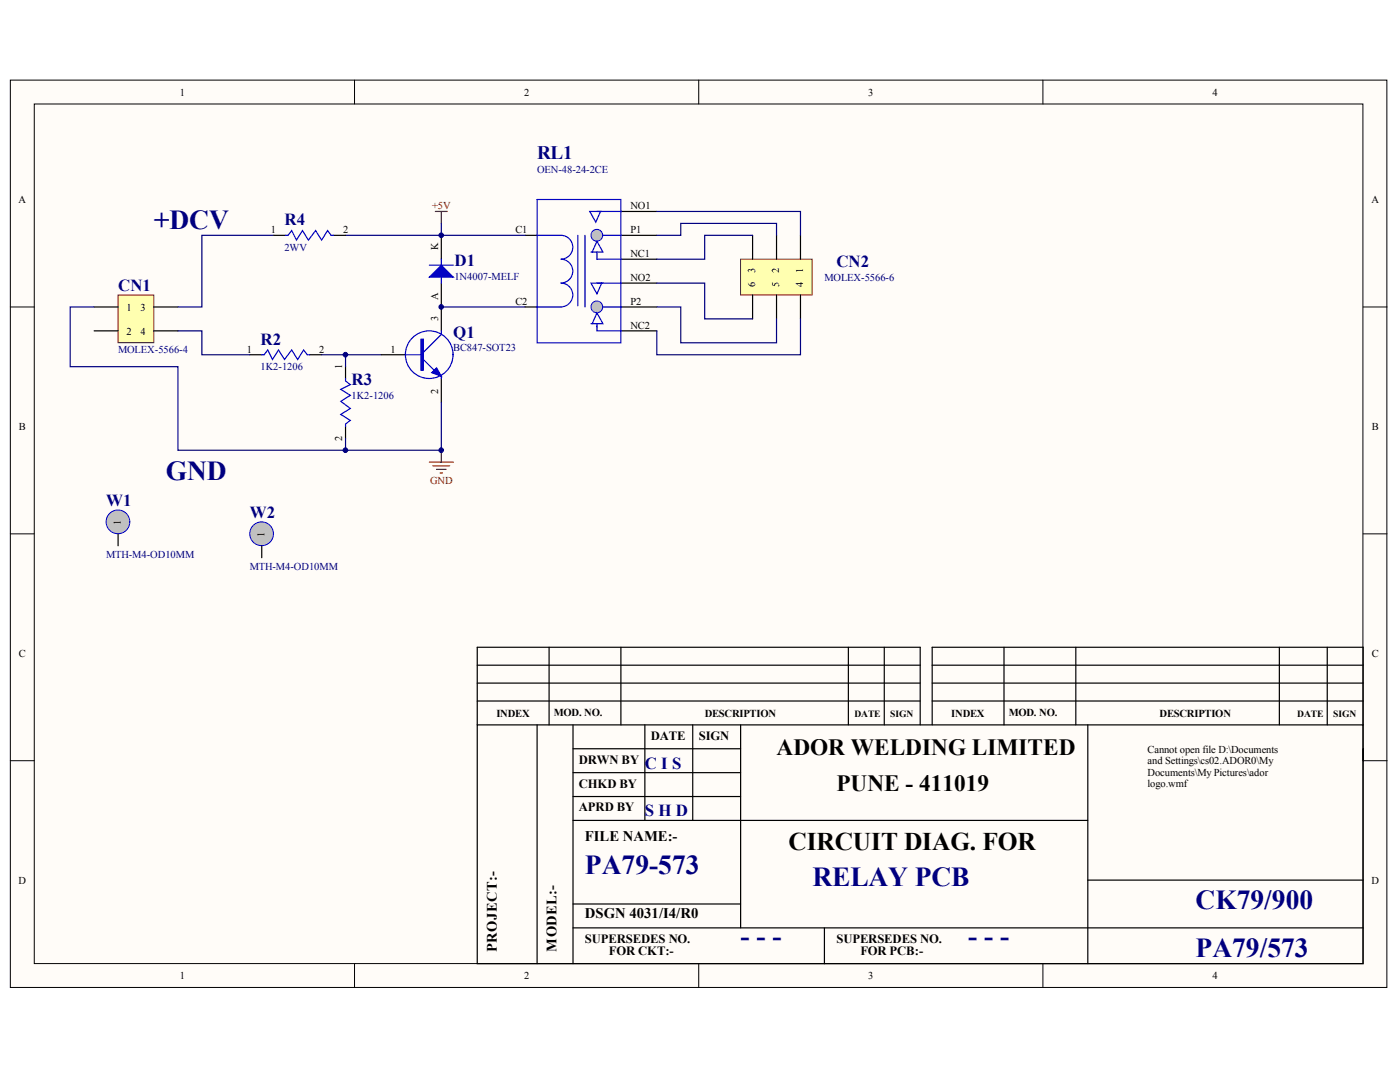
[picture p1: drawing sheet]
<svg xmlns="http://www.w3.org/2000/svg" width="269mm" height="206mm" viewBox="0 0 269 206" stroke-linecap="round" stroke-linejoin="round" font-family="sans-serif">
<g fill="#fffcf8" stroke="#000" stroke-width=".19">
<path d="M2 15.4h264.3v174.2h-264.3z"/>
<path d="M6.6 20h255.1v165h-255.1z"/>
</g>
<path d="M68.1 15.4v4.6M134.2 15.4v4.6M200.3 15.4v4.6M2 58.9h4.6M261.7 58.9h4.6M2 102.5h4.6M261.7 102.5h4.6M2 146.1h4.6M261.7 146.1h4.6M68.1 185v4.6M134.2 185v4.6M200.3 185v4.6" fill="none" stroke="#000" stroke-width=".19"/>
<g fill="none" stroke="#000" stroke-width=".23">
<path d="M84.7 45.2v4.6M84.7 54.4v9.1M48 68.1h2.3M59.5 68.1h2.3M66.3 70.4v2.3M73.2 68.1h4.6M84.7 72.7v4.6M66.3 81.9v2.3M91.6 134.6h85.1M91.6 139.2v-14.9h85.1v14.9M91.6 131.2h85.1M91.6 127.7h85.1"/>
<path d="M103.1 139.2v45.8M105.4 124.3v14.9M110 139.2v45.8M119.2 124.3v14.9M123.8 139.2v18.3M133 139.2v18.3M142.2 139.2v39M162.9 124.3v14.9M169.8 124.3v14.9M179 134.6h82.7M179 139.2v-14.9h82.7v14.9M179 131.2h82.7"/>
<path d="M179 127.7h82.7M192.8 124.3v14.9M206.6 124.3v14.9M208.9 139.2v45.8M245.7 124.3v14.9M254.8 124.3v14.9M110 152.9h32.2M110 157.5h98.9M110 148.4h32.2M110 143.8h32.2M261.7 143.8v41.2h-170.1v-45.8h170.1v6.9M110 178.2h151.7"/>
<path d="M110 173.6h32.2M158.3 178.2v6.8M208.9 169h52.8"/>
</g>
<g fill="#00f" stroke="#00f" stroke-width=".23">
<path d="M82.4 53.2l2.3-2.3 2.3 2.3z"/>
<path d="M82.9 71.6l.9-1 .9 1.6z"/>
<path d="M80.8 65.1h.5v6h-.5z" fill-rule="evenodd"/>
</g>
<g fill="none" stroke="#00f" stroke-width=".23">
<path d="M82.4 50.9h4.6M84.7 49.8v4.6M50.3 68.1h.4l.7-.9 .9 1.8 1.2-1.8 1.1 1.8 1.4-1.8 1.2 1.8 1.1-1.8 .7 .9h.5M66.3 72.7v.5l1 .6-1.9 1 1.9 1.1-1.9 1.2 1.9 1.3-1.9 1.2 1.9 1.1-1 .7v.5M77.8 68.1h3.5M81.3 69l2.1 2.1M84.7 63.5v.7l-3.4 3.5M84.7 72.2v.5"/>
<circle cx="82.4" cy="68.1" r="4.6"/>
</g>
<path d="M84.7 42.9v2.3M84.7 58.9h16.1M34.2 63.5h4.6v4.6h9.2M61.8 68.1h11.4M66.3 68.1v2.3M66.3 84.2v2.3" fill="none" stroke="#000080" stroke-width=".23"/>
<path d="M83.6 40.6h2.3M84.7 40.6v2.3M82.4 88.7h4.6M83.1 89.4h3.2M83.8 90.1h1.9M84.5 90.8h.5M84.7 86.5v2.2" fill="none" stroke="#800000" stroke-width=".23"/>
<circle cx="22.6" cy="100.2" r="2.28" fill="#c0c0c0" stroke="#00f" stroke-width=".19"/>
<path d="M22.7 102.5v2.3" fill="none" stroke="#000" stroke-width=".23"/>
<circle cx="50.2" cy="102.5" r="2.28" fill="#c0c0c0" stroke="#00f" stroke-width=".19"/>
<path d="M50.3 104.8v2.3" fill="none" stroke="#000" stroke-width=".23"/>
<path d="M22.7 56.6h6.8v9.2h-6.8z" fill="#ffffb0" stroke="#800000" stroke-width=".19"/>
<path d="M18.1 58.9h4.6M29.6 58.9h4.6M18.1 63.5h4.6M29.6 63.5h4.6" fill="none" stroke="#000" stroke-width=".23"/>
<path d="M142.2 49.8h13.8v6.8h-13.8z" fill="#ffffb0" stroke="#800000" stroke-width=".19"/>
<g fill="none" stroke="#000" stroke-width=".23">
<path d="M100.8 45.2h2.3M100.8 58.9h2.3M119.2 45.2h6.9M119.2 58.9h6.9M119.2 40.6h6.9M119.2 54.4h6.9M119.2 49.8h6.9M144.5 45.2v4.6M144.5 56.6v4.6M149.1 45.2v4.6M149.1 56.6v4.6M153.7 45.2v4.6"/>
<path d="M153.7 56.6v4.6M119.2 63.5h6.9"/>
</g>
<path d="M103.1 45.2h4.6a2.28 2.28 0 0 1 2.3 2.3 2.28 2.28 0 0 1-2.3 2.2M103.1 58.9h4.6M107.7 49.8a2.28 2.28 0 0 1 2.3 2.3 2.28 2.28 0 0 1-2.3 2.2 2.29 2.29 0 0 1 2.3 2.3 2.29 2.29 0 0 1-2.3 2.3M110.9 45.2v13.5M112.3 45.2v13.7M114.6 45.2h4.6M114.6 58.9h4.6M114.6 49.8h4.6M114.6 54.4h4.6M114.6 40.6h4.6M114.6 63.5h4.6" fill="none" stroke="#00f" stroke-width=".23"/>
<g fill="#c0c0c0" stroke="#00f" stroke-width=".19">
<circle cx="114.6" cy="45.2" r="1.13"/>
<circle cx="114.6" cy="58.9" r="1.13"/>
</g>
<path d="M103.1 38.3h16.1v27.5h-16.1zM54.9 45.2h.4l.7-.9 .9 1.8 1.2-1.8 1.1 1.8 1.4-1.8 1.2 1.8 1.1-1.8 .7 .9h.4M113.5 48.4h2.3l-1.2-2.1-.9 2.1M114.6 48.4v1.4M115.3 40.6l-.9 2.1-1.2-2.1h2.3M115.5 54.4l-.9 2-1.1-2h2.3M113.5 62.2h2.3l-1.2-2.1-.9 2.1M114.6 62.2v1.3" fill="none" stroke="#00f" stroke-width=".23"/>
<path d="M18.1 58.9h-4.6v11.5h20.7v16.1h50.5v-9.2M52.6 45.2h-13.8v13.7h-4.6M66.3 45.2h34.5M126.1 45.2h4.6v-2.3h18.4v2.3M126.1 40.6h27.6v4.6M126.1 54.4h9.2v6.8h9.2M126.1 58.9h4.6v6.9h18.4v-4.6M144.5 45.2h-9.2v4.6h-9.2M153.7 61.2v6.9h-27.6v-4.6" fill="none" stroke="#000080" stroke-width=".23"/>
<path d="M52.6 45.2h2.3M64 45.2h2.3" fill="none" stroke="#000" stroke-width=".23"/>
<g fill="#000080" stroke="#000080" stroke-width=".19">
<circle cx="66.3" cy="86.4" r=".44"/>
<circle cx="66.3" cy="68.1" r=".44"/>
<circle cx="84.7" cy="86.4" r=".44"/>
<circle cx="84.7" cy="58.9" r=".44"/>
<circle cx="84.7" cy="45.2" r=".44"/>
</g>
<g font-size="5.3" fill="#000080">
<text x="29.6" y="43.9">+DCV</text>
<text x="31.9" y="92.1">GND</text>
<text x="112.3" y="167.7">PA79-573</text>
<text x="156" y="170">RELAY PCB</text>
<text x="229.6" y="174.6">CK79/900</text>
<text x="142.2" y="181.5">- - -</text>
<text x="185.9" y="181.5">- - -</text>
<text x="229.6" y="183.8">PA79/573</text>
</g>
<text font-size="4.9" x="151.4" y="163.3">CIRCUIT DIAG. FOR</text>
<g font-size="4.5">
<text x="149.1" y="145">ADOR WELDING LIMITED</text>
<text x="160.6" y="151.9">PUNE - 411019</text>
</g>
<text font-size="3.7" fill="#000080" x="103.1" y="30.6">RL1</text>
<g font-size="3.2" fill="#000080">
<text x="54.6" y="43.3">R4</text>
<text x="87.3" y="51">D1</text>
<text x="160.6" y="51.3">CN2</text>
<text x="22.7" y="55.9">CN1</text>
<text x="87" y="64.8">Q1</text>
<text x="50" y="66.2">R2</text>
<text x="67.5" y="74">R3</text>
<text x="20.4" y="97.1">W1</text>
<text x="48" y="99.4">W2</text>
<text x="123.8" y="147.6">C I S</text>
<text x="123.8" y="156.7">S H D</text>
</g>
<g font-size="2.8">
<text x="112.3" y="161.4">FILE NAME:-</text>
<text x="112.3" y="176.3">DSGN 4031/I4/R0</text>
<text x="95.4" y="182.7" transform="rotate(-90 95.4 182.7)">PROJECT:-</text>
<text x="106.9" y="182.7" transform="rotate(-90 106.9 182.7)">MODEL:-</text>
</g>
<g font-size="2.4">
<text x="125" y="142">DATE</text>
<text x="134.2" y="142">SIGN</text>
<text x="111.2" y="146.6">DRWN BY</text>
<text x="111.2" y="151.2">CHKD BY</text>
<text x="111.2" y="155.8">APRD BY</text>
<text x="112.3" y="181">SUPERSEDES NO.</text>
<text x="116.9" y="183.3">FOR CKT:-</text>
<text x="160.6" y="181">SUPERSEDES NO.</text>
<text x="165.2" y="183.3">FOR PCB:-</text>
</g>
<g font-size="2">
<text x="34.5" y="18.4">1</text>
<text x="100.6" y="18.4">2</text>
<text x="166.7" y="18.4">3</text>
<text x="232.8" y="18.4">4</text>
<text x="3.6" y="39">A</text>
<text x="121.1" y="40.2">NO1</text>
<text x="263.3" y="39">A</text>
<text x="52" y="44.8">1</text>
<text x="65.9" y="44.8">2</text>
<text x="84.1" y="47.9" transform="rotate(-90 84.1 47.9)">K</text>
<text x="99" y="44.8">C1</text>
<text x="121.1" y="44.8">P1</text>
<text x="121.1" y="53.9">NO2</text>
<text x="121.1" y="49.3">NC1</text>
<text x="145" y="52.4" transform="rotate(-90 145 52.4)">3</text>
<text x="149.6" y="52.4" transform="rotate(-90 149.6 52.4)">2</text>
<text x="154.2" y="52.4" transform="rotate(-90 154.2 52.4)">1</text>
<text x="24.3" y="59.7">1</text>
<text x="26.9" y="59.7">3</text>
<text x="84.1" y="57.7" transform="rotate(-90 84.1 57.7)">A</text>
<text x="99" y="58.5">C2</text>
<text x="121.1" y="58.5">P2</text>
<text x="145" y="55" transform="rotate(-90 145 55)">6</text>
<text x="149.6" y="55" transform="rotate(-90 149.6 55)">5</text>
<text x="154.2" y="55" transform="rotate(-90 154.2 55)">4</text>
<text x="24.3" y="64.2">2</text>
<text x="26.9" y="64.2">4</text>
<text x="84.1" y="61.7" transform="rotate(-90 84.1 61.7)">3</text>
<text x="121.1" y="63.1">NC2</text>
<text x="47.4" y="67.7">1</text>
<text x="61.3" y="67.7">2</text>
<text x="65.7" y="70.9" transform="rotate(-90 65.7 70.9)">1</text>
<text x="75" y="67.7">1</text>
<text x="84.1" y="75.6" transform="rotate(-90 84.1 75.6)">2</text>
<text x="3.6" y="82.5">B</text>
<text x="263.4" y="82.5">B</text>
<text x="65.7" y="84.8" transform="rotate(-90 65.7 84.8)">2</text>
<text x="23.2" y="100.9" transform="rotate(-90 23.2 100.9)">1</text>
<text x="50.8" y="103.2" transform="rotate(-90 50.8 103.2)">1</text>
<text x="3.6" y="126.1">C</text>
<text x="263.4" y="126.1">C</text>
<text x="95.3" y="137.6">INDEX</text>
<text x="106.3" y="137.4">MOD. NO.</text>
<text x="135.3" y="137.6">DESCRIPTION</text>
<text x="182.7" y="137.6">INDEX</text>
<text x="193.7" y="137.4">MOD. NO.</text>
<text x="222.7" y="137.6">DESCRIPTION</text>
<text x="220.4" y="144.5">Cannot open file D:\Documents</text>
<text x="220.4" y="146.7">and Settings\cs02.ADOR0\My</text>
<text x="220.4" y="149">Documents\My Pictures\ador</text>
<text x="220.4" y="151.2">logo.wmf</text>
<text x="3.6" y="169.6">D</text>
<text x="263.3" y="169.6">D</text>
<text x="34.5" y="188">1</text>
<text x="100.6" y="188">2</text>
<text x="166.7" y="188">3</text>
<text x="232.8" y="188">4</text>
</g>
<g font-size="2" fill="#000080">
<text x="103.1" y="33.3">OEN-48-24-2CE</text>
<text x="54.6" y="48.2">2WV</text>
<text x="87.3" y="53.7">1N4007-MELF</text>
<text x="158.3" y="53.9">MOLEX-5566-6</text>
<text x="22.7" y="67.7">MOLEX-5566-4</text>
<text x="50" y="71.1">1K2-1206</text>
<text x="87" y="67.5">BC847-SOT23</text>
<text x="67.5" y="76.6">1K2-1206</text>
<text x="20.4" y="107.1">MTH-M4-OD10MM</text>
<text x="48" y="109.4">MTH-M4-OD10MM</text>
</g>
<g font-size="2" fill="#800000">
<text x="83" y="40.2">+5V</text>
<text x="82.6" y="92.8">GND</text>
</g>
<g font-size="1.8">
<text x="164" y="137.6">DATE</text>
<text x="170.9" y="137.6">SIGN</text>
<text x="249.1" y="137.6">DATE</text>
<text x="256" y="137.6">SIGN</text>
</g>
</svg>
